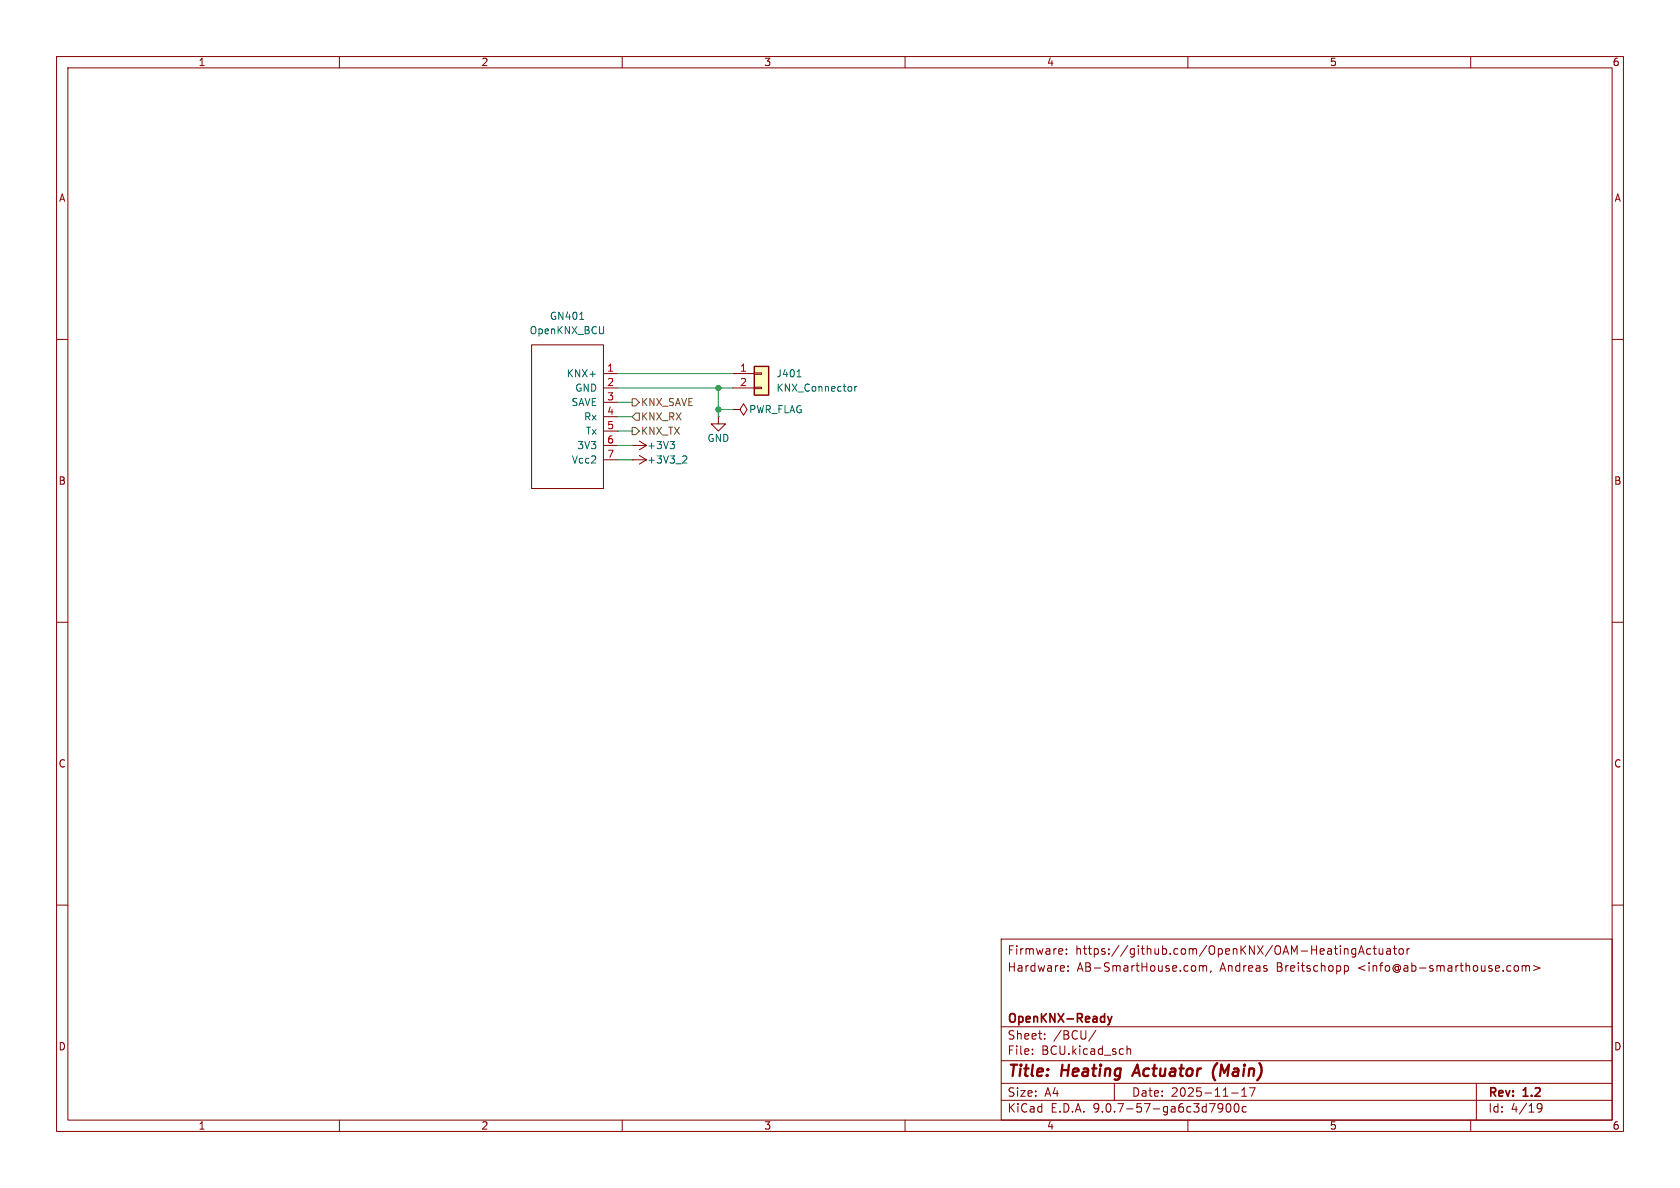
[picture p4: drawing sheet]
<svg xmlns="http://www.w3.org/2000/svg" width="297mm" height="210mm" viewBox="0 0 297 210" stroke-linecap="round" stroke-linejoin="round" font-family="sans-serif">
<g fill="none" stroke="#840000" stroke-width=".18">
<path d="M10 10h277v190h-277zM12 12h273v186h-273zM60 10v2M110 10v2M160 10v2M210 10v2M260 10v2M10 60h2M285 60h2M10 110h2M285 110h2M10 160h2"/>
<path d="M177 166h108v32h-108zM187.8 167.8l.1 .3-.7 .1M188.5 168.6v.1M188.5 167.8v.1M188.8 171.6v.1M188.8 170.8v.1M211.1 170.7l.3 .3v.4l-.3 .3M212 170.8l.5-.1 .2 .2M212 170.7v1M212.7 170.9l.2-.2 .3 .1 .1 .9M212.7 170.9v.8M214.1 171.6l-.1 .3"/>
<path d="M237.7 170.8l.4-.1 .3 .3v.4l-.2 .2h-.5M237.7 170.7v1.5M238.2 167.8l.1 .9M239.7 167.7v1.2l-.3 .3-.4-.1M239.7 167.8l-.5-.1-.2 .3v.4l.1 .2h.6M240.2 168.7l.5-1.5 .5 1.5M240.3 168.3h.7M242.3 167.8l-.4-.1-.3 .3v.4l.1 .2h.6M242.7 167.7h.6M243 167.2v1.3l.3 .2M243.8 167.7l.1 .9 .3 .1 .3-.1M244.5 167.7v1"/>
<path d="M245.2 167.8h.5l.1 .9M245.8 168.1h-.5a.29 .29 0 0 0-.2 .3 .29 .29 0 0 0 .2 .3l.5-.1M246.3 167.7h.6M246.5 167.2v1.3l.4 .2M247.4 167.8l.2-.1 .4 .1 .1 .6-.1 .2-.4 .1-.2-.1zM248.7 167.7v1M249.2 167.7l-.3 .1-.2 .2M267.8 170.8l.4-.1 .3 .3v.4l-.3 .3-.4-.1-.1-.2v-.4zM269.1 170.8l.4-.1 .2 .2M269.1 170.7v1M269.7 170.9l.3-.2 .3 .1 .1 .9M269.7 170.9v.8"/>
<path d="M271.1 170.7l1.1 .4-1.1 .5M285 160h2M60 198v2M110 198v2M160 198v2M177 194.5h108M177 191.5h108M177 187.5h108M177 181.5h108M182.5 186.3v.1M182.5 185.5v.1M184.7 183.6v.1"/>
<path d="M184.7 182.8v.1M193.7 182.1l-1.2 2M197 191.5v3M199.2 184.9v1.5M199.2 185.5l.3-.1 .3 .1 .1 .9M210 198v2M216.2 195.7l-.3 .3h-.3l-.3-.3 .2-.5 .4-.1 .2 .1a.99 .99 0 0 1-.4 1.4h-.2M216.9 195.2l.2-.1a.81 .81 0 0 1 .6 .6 .81 .81 0 0 1-.3 .8l-.2 .1a.81 .81 0 0 1-.3-1.4zM217.7 193.2h1.2M218.3 195.2l.2-.1a.81 .81 0 0 1 .6 .6 .81 .81 0 0 1-.3 .8l-.1 .1a.81 .81 0 0 1-.4-1.4zM219.5 193.8h.9M219.5 192.7l.5-.4v1.5"/>
<path d="M220.3 195.7l-.4-.1-.3 .3v.4l.1 .2h.6M221.9 192.3l-.7 1.5M260 198v2M261 191.5v6.5M271.7 195.4l.3-.3 .5 .1a.99 .99 0 0 1-.3 1.4h-.3M271.7 195.7l.3 .3h.3l.3-.3"/>
</g>
<path d="M201.1 188.2l-.9 2M215.2 187.9a2.35 2.35 0 0 0-.4 3.1" fill="none" stroke="#840000" stroke-width=".4"/>
<path d="M195.8 179.7l.4 1M196.6 179.7l-.4 1M196.2 180.7l-.1 .3-.3 .2" fill="none" stroke="#840000" stroke-width=".3"/>
<path d="M133.3 64.8h2.6v5.1h-2.6z" fill="#ffffc2"/>
<path d="M133.3 64.8h2.6v5.1h-2.6z" fill="none" stroke="#840000" stroke-width=".25"/>
<g fill="none" stroke="#840000" stroke-width=".18">
<path d="M94 61h12.7v25.4h-12.7zM106.7 66h2.5M106.7 68.6h2.5M106.7 71.1h2.5M106.7 73.7h2.5M106.7 76.2h2.5M106.7 78.7h2.5M111.8 78.7h.1M111.8 78.7h2.5M113 78l1.3 .7M114.3 78.7l-1.3 .8M127 73.7v1.2h1.3l-1.3 1.3-1.3-1.3h1.3"/>
<path d="M127 73.7h.1M129.5 72.4h1.3l.6-1 .7 1-.7 1-.6-1M129.5 72.4h.1M129.5 66h3.8M129.5 68.6h3.8M133.3 65.9h1.3v.3h-1.3zM133.3 68.5h1.3v.2h-1.3zM106.7 81.3h2.5M111.8 81.3h.1M111.8 81.3h2.5M113 80.5l1.3 .8M114.3 81.3l-1.3 .7"/>
</g>
<path d="M102.5 56.5h.7M106.7 57.7l-.1 1.2M118.5 78h.7l-.4 .5M119 78.5l.2 .3v.3l-.2 .2M140.9 66.6h.7M150.5 68.4v.6M151.1 68.3v.9M151.5 68.3l-.4 .3M120.9 80.6l.4 .1 .1 .3-.8 .9h.8" fill="none" stroke="#006464" stroke-width=".18"/>
<path d="M111.8 70.5h.6l.6 .6-.6 .7h-.6zM111.8 75.6h.6l.6 .6-.6 .6h-.6zM112.4 73h.6v1.3h-.6l-.6-.6z" fill="none" stroke="#725600" stroke-width=".18"/>
<path d="M109.2 68.6h20.3M109.2 78.7h2.6M109.2 76.2h2.6M109.2 73.7h2.6M109.2 71.1h2.6M109.2 66h20.3M127 68.6v5.1M127 72.4h2.5M109.2 81.3h2.6" fill="none" stroke="#009600" stroke-width=".18"/>
<g fill="#009600" stroke="#009600" stroke-width=".18">
<circle cx="127" cy="72.4" r=".46"/>
<circle cx="127" cy="68.6" r=".46"/>
</g>
<g font-size="2.8" fill="#840000">
<text x="178" y="190.9">Title:</text>
<text x="187.7" y="190.9">Heating</text>
<text x="201.3" y="190.9">Actuator</text>
<text x="216" y="190.9">(Main)</text>
</g>
<g font-size="2.1" fill="#840000">
<text x="178" y="172">Hardware:</text>
<text x="178" y="169">Firmware:</text>
<text x="190.1" y="169">https://github.com/OpenKNX/OAM-HeatingActuator</text>
<text x="190.4" y="172">AB-SmartHouse.com,</text>
<text x="215.7" y="172">Andreas</text>
<text x="225.8" y="172">Breitschopp</text>
<text x="240.3" y="172">&lt;info@ab-smarthouse.com&gt;</text>
<text x="178" y="184">Sheet:</text>
<text x="178" y="181.2">OpenKNX-Ready</text>
<text x="186.2" y="184">/BCU/</text>
<text x="178" y="186.7">File:</text>
<text x="184.1" y="186.7">BCU.kicad_sch</text>
<text x="178" y="196.9">KiCad</text>
<text x="178" y="194.1">Size:</text>
<text x="184.7" y="194.1">A4</text>
<text x="185.7" y="196.9">E.D.A.</text>
<text x="193.3" y="196.9">9.0.7-57-ga6c3d7900c</text>
<text x="200" y="194.1">Date:</text>
<text x="207" y="194.1">2025-11-17</text>
<text x="263" y="194.3">Rev:</text>
<text x="263" y="196.9">Id:</text>
<text x="267.1" y="196.9">4/19</text>
<text x="269.4" y="194.3">1.2</text>
</g>
<g font-size="1.8" fill="#840000">
<text x="35" y="11.9">1</text>
<text x="85" y="11.9">2</text>
<text x="135" y="11.9">3</text>
<text x="185" y="11.9">4</text>
<text x="235" y="11.9">5</text>
<text x="285" y="11.9">6</text>
<text x="10.3" y="35.9">A</text>
<text x="285.3" y="35.9">A</text>
<text x="10.3" y="85.9">B</text>
<text x="285.3" y="85.9">B</text>
<text x="10.3" y="135.9">C</text>
<text x="285.3" y="135.9">C</text>
<text x="10.3" y="185.9">D</text>
<text x="285.3" y="185.9">D</text>
<text x="35" y="199.9">1</text>
<text x="85" y="199.9">2</text>
<text x="135" y="199.9">3</text>
<text x="185" y="199.9">4</text>
<text x="235" y="199.9">5</text>
<text x="285" y="199.9">6</text>
</g>
<g font-size="1.8" fill="#006464">
<text x="93.5" y="59.3">OpenKNX_BCU</text>
<text x="97.1" y="56.7">GN401</text>
<text x="100.1" y="66.9">KNX+</text>
<text x="100.9" y="72">SAVE</text>
<text x="101.6" y="69.4">GND</text>
<text x="137.2" y="66.9">J401</text>
<text x="137.2" y="69.4">KNX_Connector</text>
<text x="103.2" y="74.5">Rx</text>
<text x="103.5" y="77.1">Tx</text>
<text x="132.3" y="73.3">PWR_FLAG</text>
<text x="101" y="82.1">Vcc2</text>
<text x="102" y="79.6">3V3</text>
<text x="114.3" y="82.1">+3V3_2</text>
<text x="114.3" y="79.6">+3V3</text>
<text x="125" y="78.3">GND</text>
</g>
<g font-size="1.8" fill="#a90000">
<text x="107.2" y="65.8">1</text>
<text x="130.7" y="65.8">1</text>
<text x="107.2" y="68.3">2</text>
<text x="107.2" y="70.9">3</text>
<text x="130.7" y="68.3">2</text>
<text x="107.2" y="73.4">4</text>
<text x="107.2" y="75.9">5</text>
<text x="107.2" y="78.5">6</text>
<text x="107.2" y="81">7</text>
</g>
<g font-size="1.8" fill="#725600">
<text x="113.2" y="72">KNX_SAVE</text>
<text x="113.2" y="74.5">KNX_RX</text>
<text x="113.2" y="77.1">KNX_TX</text>
</g>
</svg>
